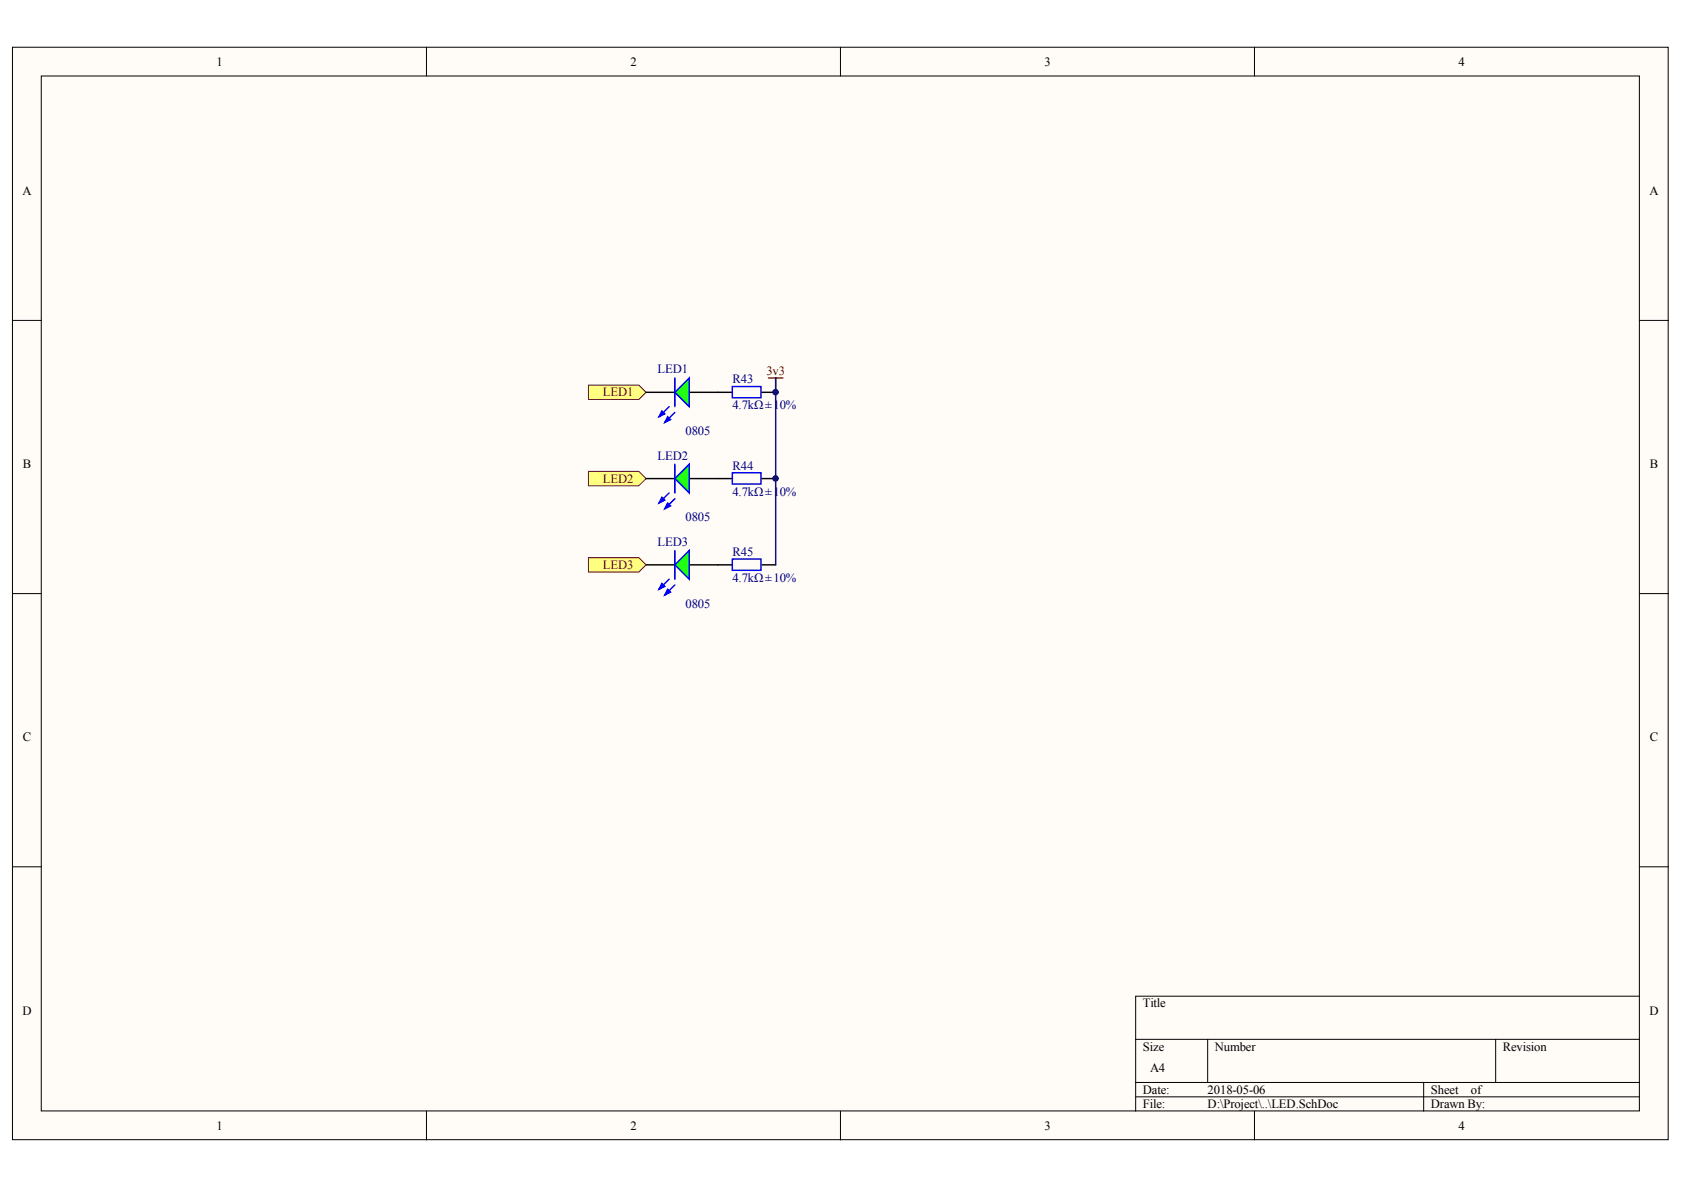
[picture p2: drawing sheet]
<svg xmlns="http://www.w3.org/2000/svg" width="297mm" height="210mm" viewBox="0 0 297 210" stroke-linecap="round" stroke-linejoin="round" font-family="sans-serif">
<g fill="#fffcf8" stroke="#000" stroke-width=".18">
<path d="M2.2 8.3h292v192.7h-292z"/>
<path d="M7.3 13.4h281.9v182.6h-281.9z"/>
</g>
<g fill="none" stroke="#000" stroke-width=".18">
<path d="M75.2 8.3v5.1M148.2 8.3v5.1M221.3 8.3v5.1M2.2 56.5h5.1M289.2 56.5h5.1M2.2 104.7h5.1M289.2 104.7h5.1M2.2 152.9h5.1M289.2 152.9h5.1M289.2 175.7h-88.9v20.3M75.2 196v5.1M148.2 196v5.1"/>
<path d="M200.3 183.3h88.9M200.3 190.9h88.9M200.3 193.5h88.9M213 183.3v7.6M221.3 196v5.1M251.1 190.9v5.1M263.8 183.3v7.6"/>
</g>
<g fill="#ffff80" stroke="#800000" stroke-width=".18">
<path d="M103.8 67.9h8.9l1.3 1.3-1.3 1.3h-8.9z" fill-rule="evenodd"/>
<path d="M103.8 83.1h8.9l1.3 1.3-1.3 1.3h-8.9z" fill-rule="evenodd"/>
<path d="M103.8 98.4h8.9l1.3 1.2-1.3 1.3h-8.9z" fill-rule="evenodd"/>
</g>
<path d="M114 69.2h5M121.6 69.2h5.1" fill="none" stroke="#000" stroke-width=".25"/>
<path d="M119 69.2l2.6-2.5v5z" fill="#0f0" stroke="#00f" stroke-width=".25"/>
<path d="M118 71.7l-1.8 1.8M119 72.8l-1.7 1.7M119 66.7v5" fill="none" stroke="#00f" stroke-width=".25"/>
<g fill="#00f" stroke="#00f" stroke-width=".25">
<path d="M116.8 72.5l.5 .5-1.1 .5z"/>
<path d="M117.8 73.5l.5 .5-1 .5z"/>
</g>
<path d="M114 84.4h5M121.6 84.4h5.1" fill="none" stroke="#000" stroke-width=".25"/>
<path d="M119 84.4l2.6-2.5v5.1z" fill="#0f0" stroke="#00f" stroke-width=".25"/>
<path d="M118 87l-1.8 1.7M119 88l-1.7 1.7M119 81.9v5.1" fill="none" stroke="#00f" stroke-width=".25"/>
<g fill="#00f" stroke="#00f" stroke-width=".25">
<path d="M116.8 87.7l.5 .5-1.1 .5z"/>
<path d="M117.8 88.7l.5 .5-1 .5z"/>
</g>
<path d="M114 99.6h5M121.6 99.6h5.1" fill="none" stroke="#000" stroke-width=".25"/>
<path d="M119 99.6l2.6-2.5v5.1z" fill="#0f0" stroke="#00f" stroke-width=".25"/>
<path d="M129.2 68.2h5v2h-5zM119 97.1v5.1M129.2 83.4h5v2h-5zM129.2 98.6h5v2h-5zM118 102.2l-1.8 1.7M119 103.2l-1.7 1.8" fill="none" stroke="#00f" stroke-width=".25"/>
<g fill="#00f" stroke="#00f" stroke-width=".25">
<path d="M116.8 102.9l.5 .5-1.1 .5z"/>
<path d="M117.8 103.9l.5 .6-1 .5z"/>
</g>
<path d="M126.7 69.2h2.5M134.3 69.2h2.5M126.7 84.4h2.5M126.7 99.6h2.5M134.3 84.4h2.5M134.3 99.6h2.5" fill="none" stroke="#000" stroke-width=".25"/>
<path d="M135.5 66.7h2.6M136.8 66.7v2.5" fill="none" stroke="#800000" stroke-width=".25"/>
<path d="M136.8 66.7v32.9" fill="none" stroke="#000080" stroke-width=".25"/>
<g fill="#000080" stroke="#000080" stroke-width=".18">
<circle cx="136.8" cy="84.4" r=".48"/>
<circle cx="136.8" cy="69.2" r=".48"/>
</g>
<g font-size="2.2">
<text x="38.2" y="11.6">1</text>
<text x="111.2" y="11.6">2</text>
<text x="184.2" y="11.6">3</text>
<text x="257.3" y="11.6">4</text>
<text x="4" y="34.4">A</text>
<text x="291" y="34.4">A</text>
<text x="4" y="82.6">B</text>
<text x="291" y="82.6">B</text>
<text x="4" y="130.8">C</text>
<text x="291" y="130.8">C</text>
<text x="4" y="179">D</text>
<text x="201.6" y="177.7">Title</text>
<text x="291" y="179">D</text>
<text x="201.6" y="185.3">Size</text>
<text x="214.3" y="185.3">Number</text>
<text x="265.1" y="185.3">Revision</text>
<text x="202.9" y="189.1">A4</text>
<text x="201.6" y="192.9">Date:</text>
<text x="201.6" y="195.5">File:</text>
<text x="213" y="192.9">2018-05-06</text>
<text x="213" y="195.5">D:\Project\..\LED.SchDoc</text>
<text x="252.4" y="192.9">Sheet</text>
<text x="252.4" y="195.5">Drawn By:</text>
<text x="259.4" y="192.9">of</text>
<text x="38.2" y="199.3">1</text>
<text x="111.2" y="199.3">2</text>
<text x="184.2" y="199.3">3</text>
<text x="257.3" y="199.3">4</text>
</g>
<g font-size="2.2" fill="#000080">
<text x="116" y="65.9">LED1</text>
<text x="129.2" y="67.6">R43</text>
<text x="120.9" y="76.8">0805</text>
<text x="129.2" y="72.2">4.7kΩ±10%</text>
<text x="116" y="81.1">LED2</text>
<text x="129.2" y="82.9">R44</text>
<text x="129.2" y="87.4">4.7kΩ±10%</text>
<text x="120.9" y="92">0805</text>
<text x="116" y="96.3">LED3</text>
<text x="129.2" y="98.1">R45</text>
<text x="120.9" y="107.2">0805</text>
<text x="129.2" y="102.6">4.7kΩ±10%</text>
</g>
<g font-size="2.2" fill="#800000">
<text x="106.3" y="69.9">LED1</text>
<text x="135.2" y="66.1">3v3</text>
<text x="106.3" y="85.1">LED2</text>
<text x="106.3" y="100.4">LED3</text>
</g>
</svg>
